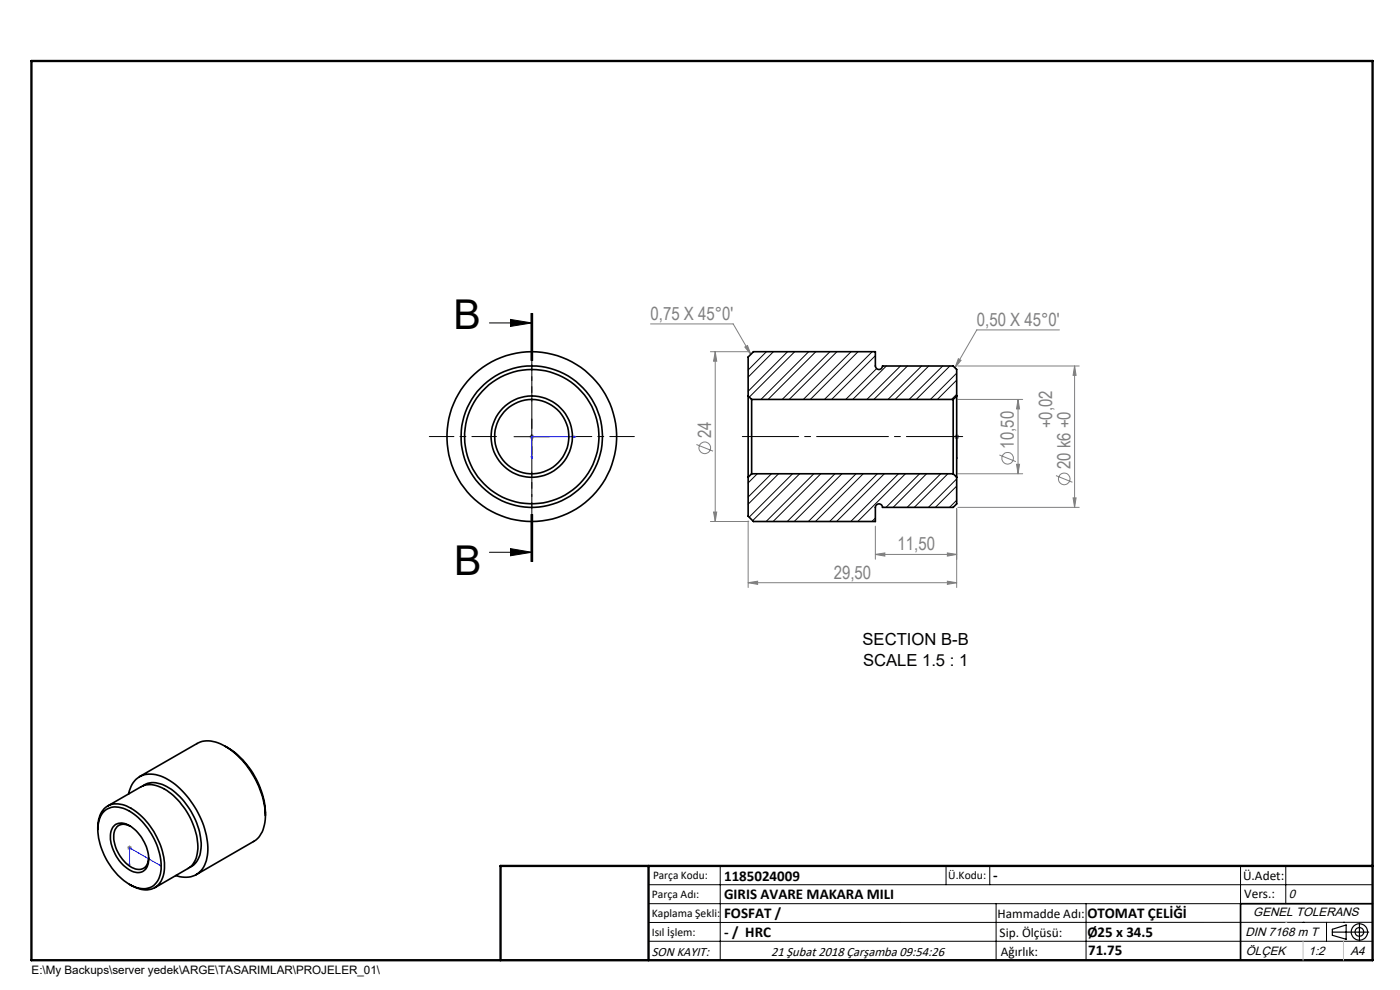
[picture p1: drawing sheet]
<svg xmlns="http://www.w3.org/2000/svg" width="297mm" height="210mm" viewBox="0 0 297 210" stroke-linecap="round" stroke-linejoin="round" font-family="sans-serif">
<g fill="none" stroke="#808080" stroke-width=".21">
<path d="M138 68.7h17.5l3.8 6.5M150.7 74.6h8.2M151.7 74.6l.3 2h-.6zM151.7 74.6v36M158 73.6l.6-.3 .7 1.9zM203.2 77.6h25.8M203.3 76.1l.6 .3-1.3 1.6zM224.8 70h-17.6l-4.6 8M228 77.6v30M228 77.6l.3 2h-.7zM112.3 92.6h1M112.5 92.3l.7 .7"/>
<path d="M112.8 92.1v1M113.2 92.3l-.7 .7M147.7 94.3l3.6 1.4M202.5 92.6h.9M202.6 92.3l.7 .7M203 92.1v1M203.2 84.7h13.8M203.3 92.3l-.7 .7M212 96.5l3.5 1.4M215.7 98.5h.6l-.3 2zM216 84.7v15.8M216 84.7l.3 2h-.6z"/>
<path d="M150.7 110.6h8.2M151.4 108.6h.6l-.3 2zM158.7 110.5v14.1M185.7 117.6l2-.3v.7zM185.7 111.6v7M185.7 117.6h17.3M201 117.3l2 .3-2 .4zM203 107.9v16.7M203.2 100.5h13.8M203.2 107.6h25.8M224 100.9l3.5 1.4M227.6 105.6h.7l-.3 2z"/>
<path d="M158.7 123.6l2-.3v.7zM158.7 123.6h44.3M201 123.3l2 .3-2 .4zM27 179.8h1M27.1 179.5l.7 .7M27.5 179.3v1M27.8 179.5l-.7 .7"/>
<circle cx="149.5" cy="95" r="1.24"/>
<circle cx="213.8" cy="97.2" r="1.23"/>
<circle cx="225.8" cy="101.6" r="1.23"/>
</g>
<g fill="none" stroke="#000" stroke-width=".21">
<path d="M103.8 68.5h9M108.3 67.8l4.5 .7-4.5 .7zM112.6 66.5v10M112.8 66.5v10M113 66.5v10M109 92.6h7.6M112.8 88.9v7.5M103.8 117.1h9M108.3 116.4l4.5 .7-4.5 .8zM112.6 109.1v10M112.8 109.1v10M113 109.1v10z"/>
<path d="M137.6 187.7h153.6M137.6 191.7h153.6M137.6 199.7h153.6M152.8 183.7v20M200.7 183.7v4M210 183.7v4M211.3 191.7v12M230.4 191.7v12M263.2 183.7v20M272.8 183.7v8M276.4 195.6h.1M281.4 195.6v4.1"/>
<path d="M285 195.6h.1M291.2 195.6l-153.6 .1"/>
</g>
<g fill="none" stroke="#000" stroke-width=".25">
<path d="M282.6 197.7h7.8M282.6 197.1l3-.9v3l-3-.8zM288.4 195.8v3.8M106.2 203.7h185"/>
<circle cx="288.4" cy="197.7" r="1.74"/>
<circle cx="288.4" cy="197.7" r=".93"/>
</g>
<path d="M112.7 96.9h.2l-.1 .4zM121.7 92.5l.5 .1-.5 .1zM122.2 92.6h-9.4v4.7M203 92.6h.1M203 97.3v-.4v.4M203 92.5v.2zM203 92.6v4.7M27.4 183.3h.2l-.1 .4zM27.5 183.7v-3.9l6.6 3.9M33.8 183.4l.3 .3-.3-.1z" fill="none" stroke="#00f" stroke-width=".21"/>
<path d="M157.5 92.6h46.7" fill="none" stroke="#000" stroke-width=".21" stroke-dasharray="15.2 1.3 1.3 1.3" stroke-dashoffset="3.3"/>
<path d="M105.3 92.6h-14.2M112.8 85.1v-14.2M120.3 92.6h14.3M112.8 100.1v14.3" fill="none" stroke="#000" stroke-width=".21" stroke-dasharray="15.2 1.3 1.3 1.3" stroke-dashoffset="10"/>
<path d="M112.8 66.5v52.6" fill="none" stroke="#000" stroke-width=".21" stroke-dasharray="6.3 1.3 1.3 1.3" stroke-dashoffset="2.3"/>
<path d="M291.2 191.7h-28v12" fill="none" stroke="#000" stroke-width=".35"/>
<path d="M6.7 12.9h284.5v190.8h-284.5zM137.6 183.7v20M291.2 183.7h-185v20" fill="none" stroke="#000" stroke-width=".5"/>
<path d="M276.4 199.7v4M285 199.7v4" fill="none" stroke="#c0c0c0" stroke-width=".21"/>
<path d="M272.8 195.6h.1" fill="none" stroke="#c0c0c0" stroke-width=".25"/>
<path d="M108.3 67.8l4.5 .7-4.5 .7zM108.3 116.4l4.5 .7-4.5 .8z" fill="#000"/>
<g fill="#00f">
<path d="M112.7 96.9h.2l-.1 .4zM121.7 92.5l.5 .1-.5 .1z"/>
<path d="M27.4 183.3h.2l-.1 .4zM33.8 183.4l.3 .3-.3-.1zM203 96.9v.4zM203 92.5v.2zM203 96.9v.4zM203 92.5v.2z"/>
</g>
<g fill="#808080">
<path d="M158 73.6l.6-.3 .7 1.9zM203.3 76.1l.6 .3-1.3 1.6z"/>
<path d="M201 117.3l2 .3-2 .4zM185.7 117.6l2-.3v.7zM201 123.3l2 .3-2 .4zM158.7 123.6l2-.3v.7z"/>
<path d="M216 84.7l.3 2h-.6zM215.7 98.5h.6l-.3 2zM151.7 74.6l.3 2h-.6zM151.4 108.6h.6l-.3 2zM228 77.6l.3 2h-.7zM227.6 105.6h.7l-.3 2z"/>
</g>
<g fill="none" stroke="#000" stroke-width=".35">
<path d="M158.7 84v17.2M158.7 84v-8.3l1.1-1.1h25.9v3a.76 .76 0 0 0 .8 .8 .76 .76 0 0 0 .7-.8h15l.8 .8v5.6M158.7 84l.8 .7M159.5 84.7v15.8M159.5 84.7h42.7M202.2 84.7v15.8M203 84v17.2M203 84l-.8 .7M158.7 101.2v8.3l1.1 1.1h25.9v-3a.76 .76 0 0 1 .8-.7 .76 .76 0 0 1 .7 .7h15l.8-.7v-5.7M159.5 100.5l-.8 .7M159.5 100.5h42.7M202.2 100.5l.8 .7"/>
<path d="M47.8 158.3a17.4 17.4 0 0 1 8.5 14.7M20.7 176a5 5 0 0 1 2.7-5.3 6.7 6.7 0 0 1 6.3 2.2 15.6 15.6 0 0 1 5.2 11.7 4.1 4.1 0 0 1-6.4 3.6l-1-.6M22.2 172a4.2 4.2 0 0 1 4.8-.2 14.4 14.4 0 0 1 7.1 13.1 3.7 3.7 0 0 1-5.5 3.3 14.3 14.3 0 0 1-7.8-11 5.8 5.8 0 0 1 1.4-5.2zM22.8 171l7.1-4.1a4.9 4.9 0 0 1 5 .5 15.2 15.2 0 0 1 7 13.2 4.6 4.6 0 0 1-2 3.6l-7.1 4.1M24.3 175a3.1 3.1 0 0 1 3.9 .6 8 8 0 0 1 3.1 8.2 2.45 2.45 0 0 1-4 .6 8.7 8.7 0 0 1-3.8-8l.4-.9zM27.3 168.4a4.7 4.7 0 0 1 6.7-3.8 17.6 17.6 0 0 1 9.2 10.5 11.3 11.3 0 0 1 0 8.8 4.6 4.6 0 0 1-5.9 1.8M27.7 175.3a2.24 2.24 0 0 0-2.6-.1 2.24 2.24 0 0 0-1 2.4 7.9 7.9 0 0 0 4.6 6.7 2.15 2.15 0 0 0 2.8-2.3M29.6 164.7l12.2-7a6.2 6.2 0 0 1 6.5 .9 18.5 18.5 0 0 1 8 15.3 5.7 5.7 0 0 1-2.5 4.6l-12.2 7.1M30.3 166.7a4.3 4.3 0 0 1 4.6-.1 15.2 15.2 0 0 1 7.8 13.3 4.5 4.5 0 0 1-2.4 4.1"/>
<circle cx="112.8" cy="92.6" r="15"/>
<circle cx="112.8" cy="92.6" r="14.3"/>
<circle cx="112.8" cy="92.6" r="8.6"/>
<circle cx="112.8" cy="92.6" r="7.9"/>
<circle cx="112.8" cy="92.6" r="18"/>
</g>
<g fill="none" stroke="#000" stroke-width=".21">
<path d="M162.6 74.6l-3.9 3.9M164.1 74.6l-5.4 5.4M167.1 74.6l-8.4 8.4M168.6 74.6l-9.6 9.6M171.6 74.6l-10.2 10.1M173.1 74.6l-10.2 10.1M176.1 74.6l-10.2 10.1M177.6 74.6l-10.2 10.1M180.6 74.6l-10.2 10.1M182 74.6l-10.1 10.1M185 74.6l-10.1 10.1M185.7 75.5l-9.3 9.2"/>
<path d="M186 78.2l-6.6 6.5M188 77.6l-7.1 7.1M191 77.6l-7.1 7.1M192.5 77.6l-7.1 7.1M195.5 77.6l-7.1 7.1M197 77.6l-7.1 7.1M200 77.6l-7.1 7.1M201.5 77.6l-7.1 7.1M203 79.2l-5.6 5.5M203 83.6l-1.1 1.1M203 80.6l-4.1 4.1M160.7 100.5l-2 1.9"/>
<path d="M163.7 100.5l-5 4.9M165.2 100.5l-6.5 6.5M168.1 100.5l-9.2 9.2M169.7 100.5l-10 9.9M172.6 100.5l-10.1 10.1M174.1 100.5l-10.1 10.1M177.1 100.5l-10.1 10.1M178.6 100.5l-10.1 10.1M181.6 100.5l-10.1 10.1M183.1 100.5l-10.1 10.1M185.7 109.9l-.7 .7M186.1 100.5l-10.1 10.1"/>
<path d="M187.6 100.5l-10.1 10.1M190.6 100.5l-10.1 10.1M192.1 100.5l-10.1 10.1M195.1 100.5l-7.1 7.1M196.6 100.5l-7.1 7.1M199.6 100.5l-7.2 7.1M201.1 100.5l-7.1 7.1M203 101.6l-6 6M203 106.1l-1.6 1.5M203 103.1l-4.6 4.5"/>
</g>
<g font-size="8.7">
<text x="96.2" y="69.8">B</text>
<text x="96.4" y="121.9">B</text>
</g>
<g font-size="3.9" fill="#808080">
<text x="138" y="67.8">0,75 X 45°0'</text>
<text x="207.2" y="69.1">0,50 X 45°0'</text>
<text x="150.9" y="92.9" transform="rotate(-90 150.9 92.9)">24</text>
<text x="215.1" y="95.2" transform="rotate(-90 215.1 95.2)">10,50</text>
<text x="223.2" y="90.9" transform="rotate(-90 223.2 90.9)">+0,02</text>
<text x="227.1" y="99.5" transform="rotate(-90 227.1 99.5)">20 k6 +0</text>
<text x="190.4" y="116.7">11,50</text>
<text x="176.9" y="122.7">29,50</text>
</g>
<g font-size="3.5">
<text x="183" y="136.8">SECTION B-B</text>
<text x="183.1" y="141.4">SCALE 1.5 : 1</text>
</g>
<g font-size="3.2">
<text x="153.6" y="186.8">1185024009</text>
<text x="153.6" y="190.8">GIRIS AVARE MAKARA MILI</text>
<text x="210.7" y="186.6">-</text>
<text x="153.6" y="194.8">FOSFAT /</text>
<text x="230.7" y="194.8">OTOMAT ÇELİĞİ</text>
<text x="153.6" y="198.8">- / HRC</text>
<text x="230.7" y="198.7">Ø25 x 34.5</text>
<text x="230.8" y="202.6">71.75</text>
</g>
<g font-size="2.8">
<text x="263.7" y="186.7">Ü.Adet:</text>
<text x="263.9" y="190.5">Vers.:</text>
<text x="211.6" y="194.8">Hammadde Adı:</text>
<text x="138.3" y="202.8">SON KAYIT:</text>
<text x="163.6" y="202.8">21 Şubat 2018 Çarşamba 09:54:26</text>
<text x="212.1" y="198.7">Sip. Ölçüsü:</text>
<text x="212.3" y="202.7">Ağırlık:</text>
</g>
<g font-size="2.6">
<text x="273.4" y="190.4">0</text>
<text x="265.9" y="194.4">GENEL TOLERANS</text>
<text x="264.2" y="198.5">DIN 7168 m T</text>
<text x="264.3" y="202.6">ÖLÇEK</text>
<text x="277.6" y="202.6">1:2</text>
<text x="286.5" y="202.6">A4</text>
</g>
<g font-size="2.5">
<text x="138.3" y="190.5">Parça Adı:</text>
<text x="138.5" y="186.5">Parça Kodu:</text>
<text x="201.2" y="186.5">Ü.Kodu:</text>
<text x="138.3" y="194.5">Kaplama Şekli:</text>
<text x="138.3" y="198.6">Isıl İşlem:</text>
<text x="6.7" y="206.7">E:\My Backups\server yedek\ARGE\TASARIMLAR\PROJELER_01\</text>
</g>
</svg>
